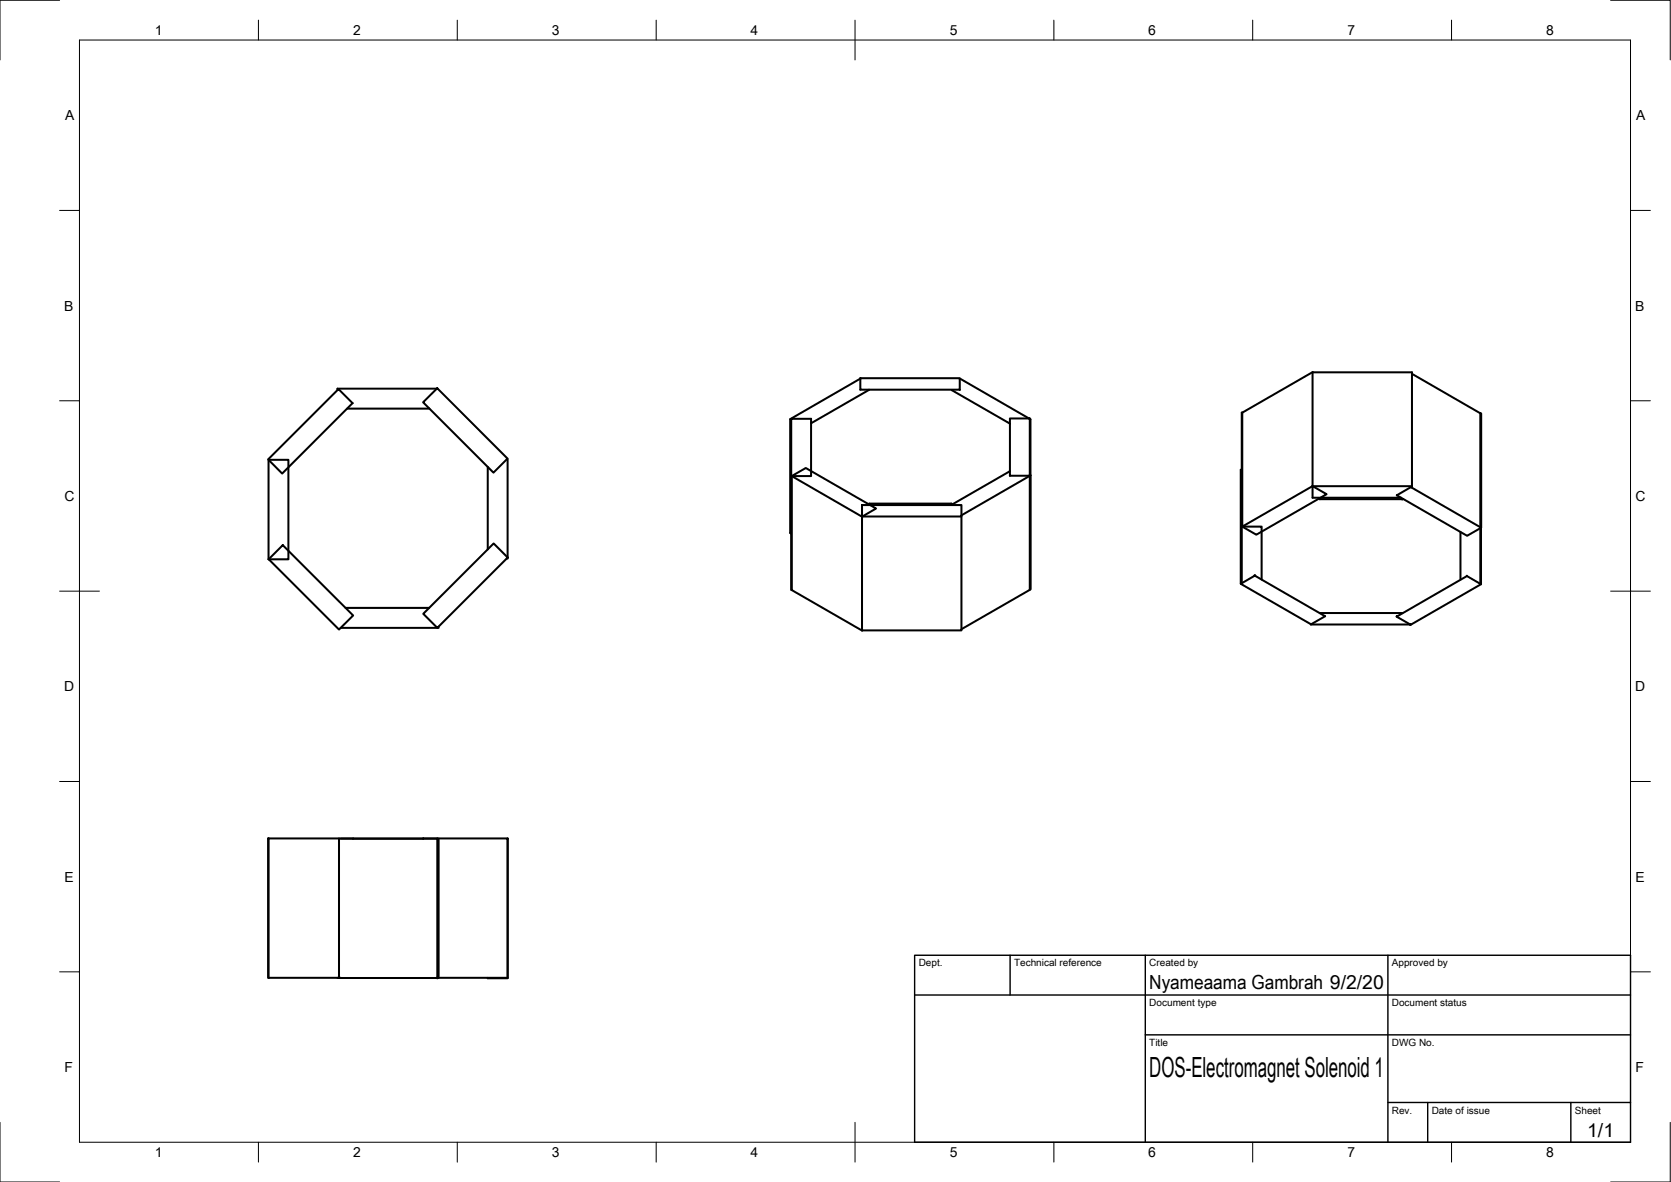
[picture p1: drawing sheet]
<svg xmlns="http://www.w3.org/2000/svg" width="420mm" height="297mm" viewBox="0 0 420 297" stroke-linecap="round" stroke-linejoin="round" font-family="sans-serif">
<!-- layer: Visible -->
<g fill="none" stroke="#000" stroke-width=".51">
<path d="M109.8 97.7h-24.9v.3M216.3 95.2l-17.6 10.1v28.6l.2 .2M216.3 95h25v2.9h-25zM216.3 97.9h.1M218.6 97.9l-14.7 8.5M239.3 98l14.6 8.5M241.3 95.2l17.4 10M241.3 97.9v.1M330 93.5v28.7l-17.6 10.1v-28.6M355 93.9l17.4 10.1v28.6l-3.5 2-17.7-10.2M67.4 115.5l17.7-17.7 3.5 3.5-17.6 17.7zM67.5 115.6h5v25h-5z"/>
<path d="M87.3 102.7h20.7M106.4 101.1l3.5-3.5 17.7 17.6-3.5 3.6zM122.6 117.3v20.8M127.5 115.4h.1v25h-.2M198.7 105.3l.2 .2M198.9 105.2h5v14.4h-5zM198.9 119.6v28.7h.2M199.1 119.6l3.5-2 17.7 10.2-3.6 2zM199.1 119.6v28.7l17.6 10.2v-28.7M253.9 105.2h5v14.4h-5zM253.9 118.4l-14.7 8.5M253.9 119.6h.1"/>
<path d="M258.9 105.3l.2 .1-.2 .1M258.9 119.3l.2 .2-17.4 10M258.9 119.6v28.6M259.1 105.4v14.1M259.1 119.5v28.6l-17.4 10M312.2 117.9l-.2 .2v28.6l17.6 10.2 3.6-2.1M312.4 103.7l17.6-10.2 25 .1v28.9M312.4 103.7h-.2v28.6h5v13.3M372.1 103.8l.1 28.6M216.7 126.9h25v2.9h-25zM239.1 126.6l.4 .2M239.3 126.6l-20.9 .1"/>
<path d="M241.7 129.8v28.6l-25 .1M312.2 132.3v14.2M330 122.2l3.6 2-17.7 10.2-3.5-2.1M331.6 125.3l.3 .2 20.8-.1M351.2 124.5l3.6-2.1 17.6 10.2M352.8 125.4l-.2 .1M355 122.2h-25v2.9h22.3M367.2 133.7v11.9M372.2 132.4h.1M372.2 132.7v13.9M372.4 132.6v14.2l-17.7 10.2-3.5-2M67.6 140.5l3.5-3.5 17.7 17.7-3.6 3.5z"/>
<path d="M85.7 157.8h24.3M86.9 152.8h21M106.4 154.2l17.7-17.6 3.6 3.5-17.7 17.7zM110.3 157.5v.3h-.3M312 146.7l3.5-2 17.7 10.2M329.6 156.9h25M331.9 154.1h20.7M368.9 144.7l-17.7 10.2M368.9 144.8l3.5 2M67.5 210.7v35M85.2 210.7v35h.5M85.7 210.8h24.3"/>
<path d="M88.8 210.8l-21.3-.1v35h17.7M88.8 210.7l17.6 .1M106.4 210.7h21.3l-.1 35M110 210.7v35M110 210.8h.3v35l-25.4-.1M127.4 210.8h.2v35l-5-.1M110.3 245.7h17.1"/>
</g>
<g fill="#000" stroke="#000" stroke-width=".25">
<circle cx="315.5" cy="144.7" r=".24"/>
<circle cx="354.6" cy="156.9" r=".24"/>
<circle cx="110" cy="245.7" r=".24"/>
</g>
<!-- layer: Border -->
<g fill="none" stroke="#000" stroke-width=".25">
<path d="M15 .1h-15v15M20 10.1h390v276.9h-390zM65 5.1v5M115 5.1v5M165 5.1v5M215 5.1v10M265 5.1v5M315 5.1v5M365 5.1v5M405 .1h15v15M15 52.9h5M410 52.9h5"/>
<path d="M15 100.7h5M410 100.7h5M15 148.6h10M405 148.6h10M15 196.4h5M410 196.4h5M15 244.2h5M410 244.2h5M0 282.1v14.9h15M65 287v5M115 287v5M165 287v5"/>
<path d="M215 282.1v9.9M265 287v5M315 287v5M365 287v5M420 282.1v14.9h-15"/>
</g>
<!-- layer: TitleBlock -->
<path d="M230 240.1h180v46.9h-180zM230 250h180M254 240.1v9.9M288 240.1v46.9M349 240.1v46.9M288 260.1h122M349 277.1h61M359 277.1v9.9M395 277.1v9.9" fill="none" stroke="#000" stroke-width=".36"/>
<text font-size="7" x="289" y="270.6">DOS-Electromagnet Solenoid 1</text>
<g font-size="4.9">
<text x="289" y="248.5">Nyameaama Gambrah 9/2/20</text>
<text x="399.1" y="285.7">1/1</text>
</g>
<g font-size="3.5">
<text x="39" y="8.8">1</text>
<text x="88.8" y="8.8">2</text>
<text x="138.8" y="8.8">3</text>
<text x="188.7" y="8.8">4</text>
<text x="238.8" y="8.8">5</text>
<text x="288.7" y="8.8">6</text>
<text x="338.8" y="8.8">7</text>
<text x="388.8" y="8.8">8</text>
<text x="16.4" y="30.2">A</text>
<text x="411.4" y="30.2">A</text>
<text x="16.2" y="78">B</text>
<text x="411.2" y="78">B</text>
<text x="16.2" y="125.9">C</text>
<text x="411.2" y="125.9">C</text>
<text x="16.2" y="173.7">D</text>
<text x="411.2" y="173.7">D</text>
<text x="16.2" y="221.6">E</text>
<text x="411.2" y="221.6">E</text>
<text x="16.2" y="269.4">F</text>
<text x="411.2" y="269.4">F</text>
<text x="39" y="290.8">1</text>
<text x="88.8" y="290.8">2</text>
<text x="138.8" y="290.8">3</text>
<text x="188.7" y="290.8">4</text>
<text x="238.8" y="290.8">5</text>
<text x="288.7" y="290.8">6</text>
<text x="338.8" y="290.8">7</text>
<text x="388.8" y="290.8">8</text>
</g>
<g font-size="2.5">
<text x="231" y="242.9">Dept.</text>
<text x="255" y="242.9">Technical reference</text>
<text x="289" y="242.9">Created by</text>
<text x="350" y="242.9">Approved by</text>
<text x="289" y="252.8">Document type</text>
<text x="350" y="252.8">Document status</text>
<text x="289" y="262.9">Title</text>
<text x="350" y="262.9">DWG No.</text>
<text x="350" y="279.9">Rev.</text>
<text x="360" y="279.9">Date of issue</text>
<text x="396" y="279.9">Sheet</text>
</g>
</svg>
